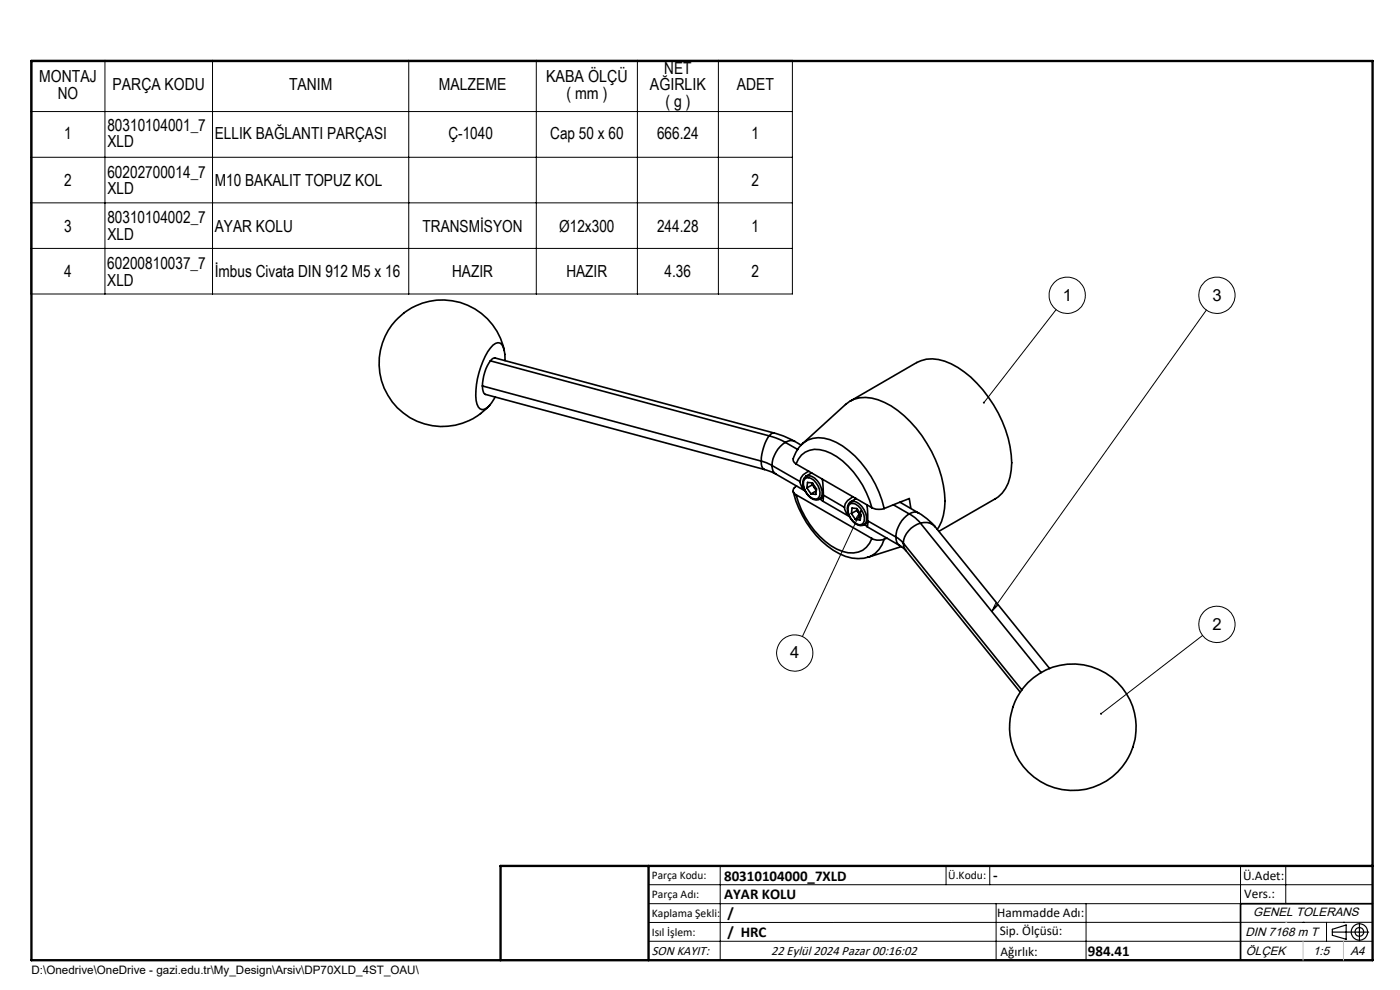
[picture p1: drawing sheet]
<svg xmlns="http://www.w3.org/2000/svg" width="297mm" height="210mm" viewBox="0 0 297 210" stroke-linecap="round" stroke-linejoin="round" font-family="sans-serif">
<g fill="none" stroke="#000" stroke-width=".35">
<path d="M104 76.5a9.8 9.8 0 0 0-1.7 5.4M104 76.5a1 1 0 0 1 1.1-.6l59.1 16M104 76.5l59.2 16M107 74.4a13.4 13.4 0 0 0-18.6-9.6 13.4 13.4 0 0 0-5.4 20.2 13.4 13.4 0 0 0 20.9 1M107.1 76.5v-.3a4.3 4.3 0 0 0-1-3.4 1.88 1.88 0 0 0-2.1 1 16.9 16.9 0 0 0-2.8 11.9 1.24 1.24 0 0 0 .7 1.1 1.24 1.24 0 0 0 1.3-.2l.6-.5 1.3-1.9M102.3 81.9a1.95 1.95 0 0 0 .7 1.8l59.1 15.9M102.3 81.9l59.2 15.9M161.5 97.8l2.3 .9M161.5 97.8a1.73 1.73 0 0 0 .6 1.8M162.1 99.6l2.5 1M163.2 92.5a10.2 10.2 0 0 0-1.7 5.3M163.2 92.5l1.8 .6 1.6 .7"/>
<path d="M163.8 98.7a1.94 1.94 0 0 0 .8 1.9M163.8 98.7l5.9 3.5M164.2 91.9a16.9 16.9 0 0 1 4.4 1.7M164.2 91.9a1.06 1.06 0 0 0-1 .6M166.6 93.8a6.4 6.4 0 0 0-2.8 4.9M166.6 93.8l2.6 1.5M168.6 93.6a2 2 0 0 0-2 .2M168.6 93.6l1.4 .8M168.9 98.4a4.5 4.5 0 0 1 6.2-2.7 17.1 17.1 0 0 1 9.4 10.4l.5 1.6M168.9 98.4l16.1 9.3M170.3 94.1a6 6 0 0 0-2 3.6l.6 .7M171.6 100a2.61 2.61 0 0 0-1.9 2.2"/>
<path d="M180.4 85.1l14.1-8.2a7.8 7.8 0 0 1 7.3 .3 25.5 25.5 0 0 1 12.1 15.8 14.4 14.4 0 0 1-.6 10.6l-.7 1-1.4 1.2-12 6.9M164.6 100.6l6.2 3.5M168.2 104.2a20.8 20.8 0 0 0 9.9 13.3 8 8 0 0 0 5.9 .7M168.9 104.9a18.7 18.7 0 0 0 8.6 11.6 5.3 5.3 0 0 0 6.3-.4l.7-.9 .5-1M168.9 104.9l16.1 9.3M169 103.1a.98 .98 0 0 0-.8 .9 .98 .98 0 0 0 .7 .9M169.7 102.2l.4 1.2 .6 .5M170.7 101.7a1.3 1.3 0 0 1 1.9 .1 3.3 3.3 0 0 1 1.1 3.7 1.35 1.35 0 0 1-1.9-.2 3.3 3.3 0 0 1-1.1-3.6zM171.1 101a2.62 2.62 0 0 1 2.8 1.7 2.71 2.71 0 0 1 0 3.2h-.1M171.1 101h-.1M171.1 101a1.96 1.96 0 0 0-.5 2.8l.7 1.1a2.1 2.1 0 0 0 2.5 1M171.2 103.5l.8 1.3"/>
<path d="M171.2 103.5l.1-1.2 1 .1 .9 1.3-.1 1.2-1.1-.1M172.1 100.3v.1M172.2 100.3l-1.2 .7M172.4 102.8l-1.2 .7M172.4 102.8l.4 .7M172.4 102.5v.3M172.4 102.6l.4 .9M172.8 103.5l.4 .4M172.8 103.5l.4 .5M173.1 104.1l-1.1 .7M174 105.8l.3 .3M174.4 101.6l.3 3.4"/>
<path d="M174.7 105l-.1 1.1-.2 .1 5.8 3.4M174.7 105.4l-.9 .5M174.7 105l4.4 2.6M179.1 107.6l.5 1.2 .5 .6M180.1 107.1a1.31 1.31 0 0 1 1.9 .2 3.1 3.1 0 0 1 1.1 3.7 1.26 1.26 0 0 1-1.9-.2 3.2 3.2 0 0 1-1.1-3.7zM180.5 106.4a2.04 2.04 0 0 0-.4 2.8l.6 1.1a2.13 2.13 0 0 0 2.6 1M180.5 106.4a1.56 1.56 0 0 1 1.8 .5 3.9 3.9 0 0 1 1.4 4l-.4 .5 .8-.5M180.6 108.9l.9 1.3M180.6 108.9l.2-1.1 1 .1 .8 1.2-.1 1.2-1-.1M181 105.4a2.61 2.61 0 0 0-1.9 2.2M181.5 105.7v.1M181.6 105.8l-1.1 .6"/>
<path d="M181.8 108.3l-1.2 .6M181.8 108.3l.4 .6M181.8 107.9v.4M181.9 108l.3 .9M182.2 108.9l.4 .4M182.2 108.9l.4 .5M182.6 109.6l-1.1 .6M183.4 111.3l.3 .2M183.9 107.1l.2 3.4M183.9 111.7l7 4M184.1 110.5l-.1 1.1-.1 .1M184.1 110.5l5.9 3.4"/>
<path d="M184.1 118.2h.1M185 107.7a3.1 3.1 0 0 0 2.6 .2M185 114.2a3.1 3.1 0 0 0 2.6 .2M187.6 107.9a21.9 21.9 0 0 0-10.2-14.1 6.2 6.2 0 0 0-7.1 .3l9.1-8.3a6.7 6.7 0 0 1 6.9-1 22 22 0 0 1 11.3 11 22.5 22.5 0 0 1 2.8 12.1 8.5 8.5 0 0 1-1.6 4.4M187.6 114.4a5.5 5.5 0 0 1-3.4 3.8M188.2 114.2l-.6 .2M189.5 107.1l3.4 1.9M190 113.9l1.6 1.3M190 113.9a1.94 1.94 0 0 0 .9 1.8M190.9 115.7l1.3 1.1M190.9 106.5l4 2.3M191.2 115.9l-7 2.3"/>
<path d="M191.6 115.2l.1 .6 .5 1M191.6 115.2l25.2 31.2M192.2 116.8l24.2 30M192.9 109a6.4 6.4 0 0 0-2.9 4.9M192.9 109a7.3 7.3 0 0 1 2.4 2M193.2 107.8l-.3-2-5.3 2.1M194.9 108.8a13.1 13.1 0 0 1 3.5 2.9M194.9 108.8a1.88 1.88 0 0 0-2 .2M195.3 111a5 5 0 0 0-3.7 4.2M195.3 111a2.85 2.85 0 0 1 3.1 .7M195.3 111l25.6 31.7M198.4 111.7l24.3 30.1"/>
<path d="M291.2 191.7h-28v12"/>
<circle cx="227.6" cy="154.3" r="13.4"/>
</g>
<g fill="none" stroke="#000" stroke-width=".21">
<path d="M6.6 12.8h161.5v49.6h-161.5zM22.3 12.8v49.6M45.1 12.8v49.6M86.7 12.8v49.6M113.8 12.8v49.6M135.2 12.8v49.6M152.4 12.8v49.6M6.6 23.7h161.5M6.6 33.4h161.5M6.6 43h161.5M6.6 52.7h161.5M224 65.7l-15.3 19.7"/>
<path d="M255.9 65.7l-45.5 64M182.8 108.2l-12.6 26.8M182.8 108.2l-.6 1.9M182.8 108.2l-1.2 1.6M211.3 127.9l-.9 1.8M211.8 128.3l-1.4 1.4M255.1 134.8l-21.5 16.6M137.6 187.7h153.6M137.6 191.7h153.6M137.6 199.7h153.6M152.8 183.7v20M200.7 183.7v4"/>
<path d="M210 183.7v4M211.3 191.7v12M230.4 191.7v12M263.2 183.7v20M272.8 183.7v8M276.4 195.6h.1M281.4 195.6v4.1M285 195.6h.1M291.2 195.6l-153.6 .1"/>
<circle cx="226.4" cy="62.6" r="3.8"/>
<circle cx="258.2" cy="62.6" r="3.8"/>
<circle cx="168.6" cy="138.5" r="3.8"/>
<circle cx="258.2" cy="132.4" r="3.8"/>
</g>
<g fill="none" stroke="#000" stroke-width=".25">
<path d="M282.6 197.7h7.8M282.6 197.1l3-.9v3l-3-.8zM288.4 195.8v3.8M106.2 203.7h185"/>
<circle cx="288.4" cy="197.7" r="1.74"/>
<circle cx="288.4" cy="197.7" r=".93"/>
</g>
<path d="M6.7 12.9h284.5v190.8h-284.5zM137.6 183.7v20M291.2 183.7h-185v20" fill="none" stroke="#000" stroke-width=".5"/>
<path d="M276.4 199.7v4M285 199.7v4" fill="none" stroke="#c0c0c0" stroke-width=".21"/>
<path d="M272.8 195.6h.1" fill="none" stroke="#c0c0c0" stroke-width=".25"/>
<path d="M208.6 85.2v.3l.1-.1-.1 .2a.22 .22 0 0 0 .3-.1 .22 .22 0 0 0 0-.3 .22 .22 0 0 0-.3 0zM233.4 151.3v.2l.2-.1-.2 .1a.21 .21 0 0 0 .3 0 .21 .21 0 0 0 0-.3 .21 .21 0 0 0-.3 .1z" fill="#000"/>
<g font-size="3.5">
<text x="8.3" y="17.4">MONTAJ</text>
<text x="115.8" y="17.4">KABA ÖLÇÜ</text>
<text x="140.9" y="15.7">NET</text>
<text x="12.3" y="21">NO</text>
<text x="23.9" y="19.2">PARÇA KODU</text>
<text x="61.3" y="19.2">TANIM</text>
<text x="93.1" y="19.2">MALZEME</text>
<text x="120.2" y="21">( mm )</text>
<text x="137.9" y="19.2">AĞIRLIK</text>
<text x="141.2" y="22.7">( g )</text>
<text x="156.3" y="19.2">ADET</text>
<text x="13.6" y="29.5">1</text>
<text x="22.8" y="27.7">80310104001_7</text>
<text x="45.6" y="29.5">ELLIK BAĞLANTI PARÇASI</text>
<text x="95.1" y="29.5">Ç-1040</text>
<text x="116.7" y="29.5">Cap 50 x 60</text>
<text x="139.4" y="29.5">666.24</text>
<text x="159.4" y="29.5">1</text>
<text x="22.8" y="31.2">XLD</text>
<text x="13.6" y="39.5">2</text>
<text x="22.8" y="37.7">60202700014_7</text>
<text x="22.8" y="41.2">XLD</text>
<text x="45.6" y="39.5">M10 BAKALIT TOPUZ KOL</text>
<text x="159.4" y="39.5">2</text>
<text x="22.8" y="47.4">80310104002_7</text>
<text x="13.6" y="49.1">3</text>
<text x="22.8" y="50.9">XLD</text>
<text x="45.6" y="49.1">AYAR KOLU</text>
<text x="89.6" y="49.1">TRANSMİSYON</text>
<text x="118.6" y="49.1">Ø12x300</text>
<text x="139.4" y="49.1">244.28</text>
<text x="159.4" y="49.1">1</text>
<text x="13.6" y="58.8">4</text>
<text x="22.8" y="57.1">60200810037_7</text>
<text x="45.6" y="58.8">İmbus Civata DIN 912 M5 x 16</text>
<text x="95.9" y="58.8">HAZIR</text>
<text x="120.2" y="58.8">HAZIR</text>
<text x="141" y="58.8">4.36</text>
<text x="159.4" y="58.8">2</text>
<text x="22.8" y="60.6">XLD</text>
<text x="225.4" y="63.8">1</text>
<text x="257.2" y="63.8">3</text>
<text x="257.2" y="133.6">2</text>
<text x="167.6" y="139.7">4</text>
</g>
<g font-size="3.2">
<text x="153.6" y="186.8">80310104000_7XLD</text>
<text x="153.6" y="190.8">AYAR KOLU</text>
<text x="210.7" y="186.6">-</text>
<text x="154.3" y="194.8">/</text>
<text x="154.3" y="198.8">/ HRC</text>
<text x="230.8" y="202.8">984.41</text>
</g>
<g font-size="2.8">
<text x="263.7" y="186.7">Ü.Adet:</text>
<text x="263.9" y="190.5">Vers.:</text>
<text x="211.5" y="194.5">Hammadde Adı:</text>
<text x="138.3" y="202.6">SON KAYIT:</text>
<text x="163.6" y="202.6">22 Eylül 2024 Pazar 00:16:02</text>
<text x="212.1" y="198.4">Sip. Ölçüsü:</text>
<text x="212.2" y="202.7">Ağırlık:</text>
</g>
<g font-size="2.6">
<text x="265.9" y="194.4">GENEL TOLERANS</text>
<text x="264.2" y="198.5">DIN 7168 m T</text>
<text x="264.3" y="202.6">ÖLÇEK</text>
<text x="278.5" y="202.6">1:5</text>
<text x="286.5" y="202.6">A4</text>
</g>
<g font-size="2.5">
<text x="138.3" y="186.4">Parça Kodu:</text>
<text x="138.3" y="190.5">Parça Adı:</text>
<text x="201.2" y="186.5">Ü.Kodu:</text>
<text x="138.3" y="194.5">Kaplama Şekli:</text>
<text x="138.3" y="198.6">Isıl İşlem:</text>
<text x="6.7" y="206.7">D:\Onedrive\OneDrive - gazi.edu.tr\My_Design\Arsiv\DP70XLD_4ST_OAU\</text>
</g>
</svg>
